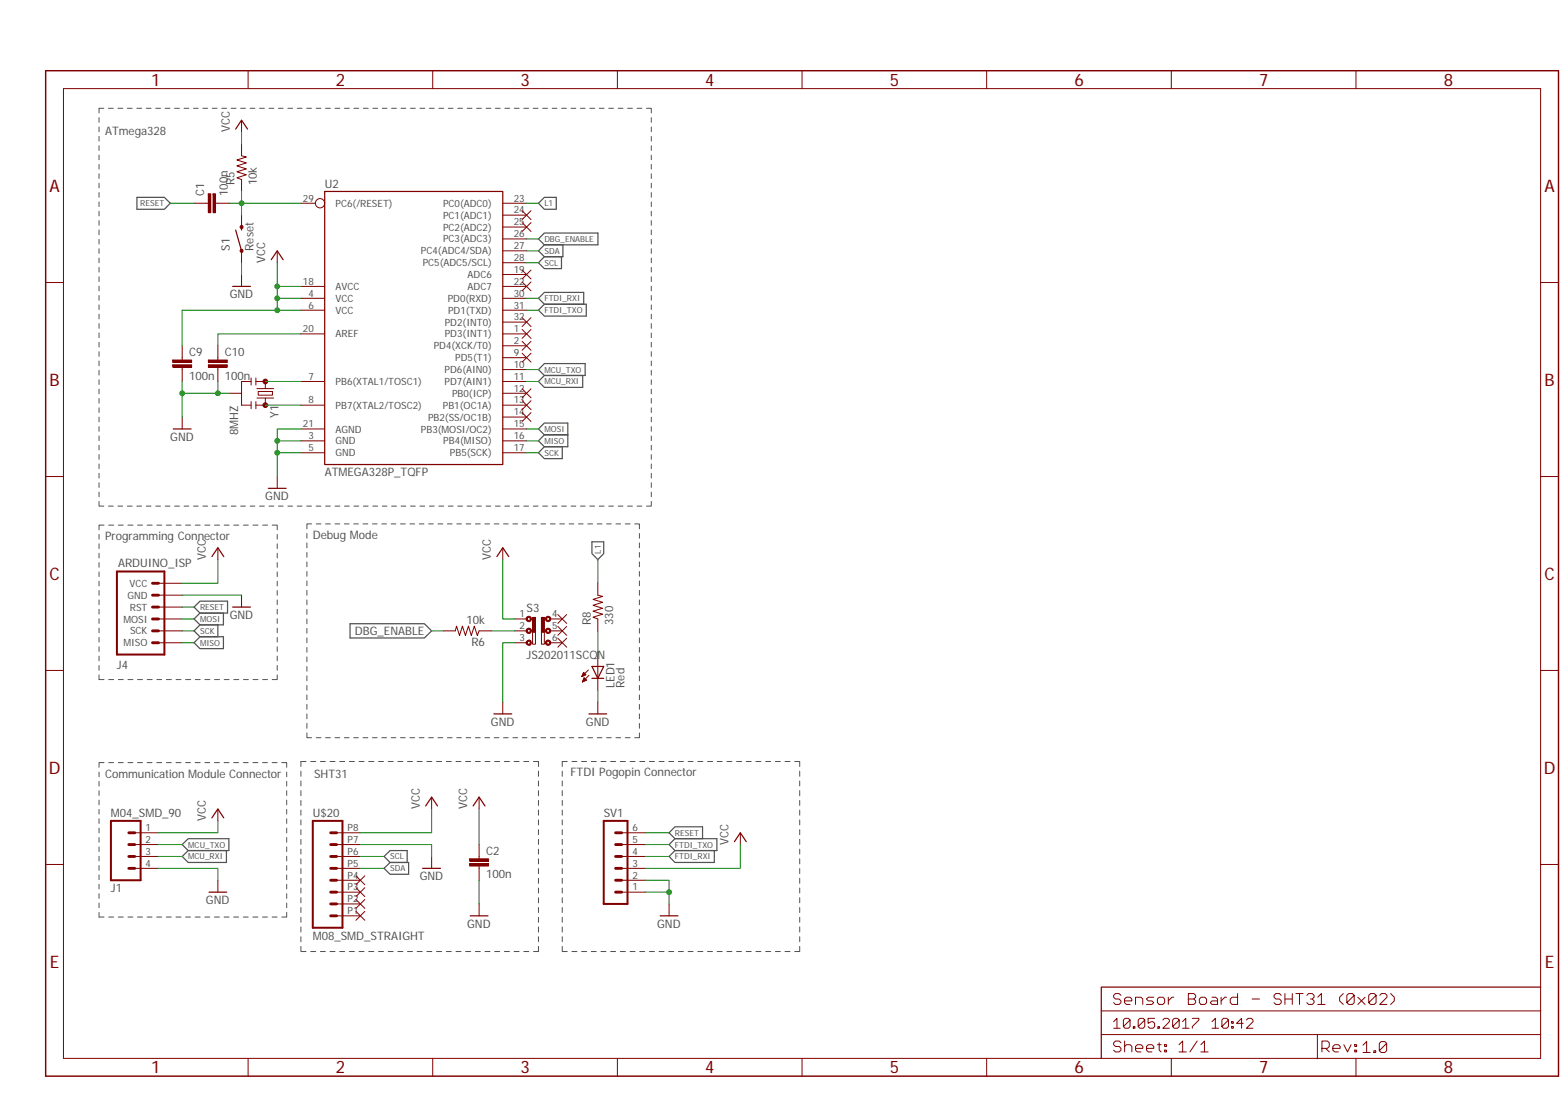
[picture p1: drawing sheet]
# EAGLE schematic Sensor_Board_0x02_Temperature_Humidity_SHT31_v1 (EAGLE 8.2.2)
FRAME1 (FRAME-A4L): CNAME: Communication Module; CREVISION: 2.0

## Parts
C1  100n  C  [C0805]
C2  100n  C  [C0805]
C9  100n  C  [C0805]
C10  100n  C  [C0805]
J1  M04_SMD_90  [M04_SMD_90]
J4  ARDUINO_ISP  [M-2X3]
LED1  Red  LEDSML0805  [SML0805]
R5  10k  RESISTOR0805-RES  [0805]
R6  10k  RESISTOR0805-RES  [0805]
R8  330  RESISTOR0805-RES  [0805]
S1  Reset  PUSHBUTTON  [M-PUSHBUTTON-SMD]
S3  JS202011SCQN  [JS202011SCQN]
SV1  MA06-1  [MA06-1]
U2  ATMEGA328P_TQFP  [TQFP32-08]
U$9  M08_SMD_STRAIGHT  [M08_SMD_STRAIGHT]
Y1  8MHZ  RESONATOR8MHZ  [RESONATOR-SMD]

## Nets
DBG_ENABLE: R6.2 U2.26(PC3(ADC3))
FTDI_RESET: C1.1 SV1.6
FTDI_RXI: SV1.4 U2.30(PD0(RXD))
FTDI_TXO: SV1.5 U2.31(PD1(TXD))
GND [GND]: C2.2 C9.2 C10.2 J1.4 J4.P$5(GND) LED1.C S1.1(LEFT) S1.2(LEFT) S3.3 SV1.1 SV1.2 U2.3(GND) U2.5(GND) U2.21(AGND) U$9.P7 Y1.2
L1: R8.2 U2.23(PC0(ADC0))
MCU_RXI: J1.3 U2.11(PD7(AIN1))
MCU_TXO: J1.2 U2.10(PD6(AIN0))
MISO: J4.P$1(MISO) U2.16(PB4(MISO))
MOSI: J4.P$3(MOSI) U2.15(PB3(MOSI/OC2))
N$1: U2.8(PB7(XTAL2/TOSC2)) Y1.3
N$2: U2.7(PB6(XTAL1/TOSC1)) Y1.1
N$3: R6.1 S3.2
N$15: C10.1 U2.20(AREF)
N$30: LED1.A R8.1
RESET: C1.2 J4.P$4(RST) R5.1 S1.3(RIGHT) S1.4(RIGHT) U2.29(PC6(/RESET))
SCK: J4.P$2(SCK) U2.17(PB5(SCK))
SCL: U2.28(PC5(ADC5/SCL)) U$9.P6
SDA: U2.27(PC4(ADC4/SDA)) U$9.P5
VCC [Vsupply]: C2.1 C9.1 J1.1 J4.P$6(VCC) R5.2 S3.1 SV1.3 U2.4(VCC) U2.6(VCC) U2.18(AVCC) U$9.P8
Unconnected: S3.4 S3.5 S3.6 U2.1(PD3(INT1)) U2.2(PD4(XCK/T0)) U2.9(PD5(T1)) U2.12(PB0(ICP)) U2.13(PB1(OC1A)) U2.14(PB2(SS/OC1B)) U2.19(ADC6) U2.22(ADC7) U2.24(PC1(ADC1)) U2.25(PC2(ADC2)) U2.32(PD2(INT0)) U$9.P1 U$9.P2 U$9.P3 U$9.P4

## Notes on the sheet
- ATmega328
- Programming Connector | Debug Mode
- Communication Module Connector | SHT31 | FTDI Pogopin Connector
- Sensor Board - SHT31 (0x02)
- 1.0

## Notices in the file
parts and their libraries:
SparkFun-Aesthetics: Licensing: Creative Commons ShareAlike 4.0 International - https://creativecommons.org/licenses/by-sa/4.0
